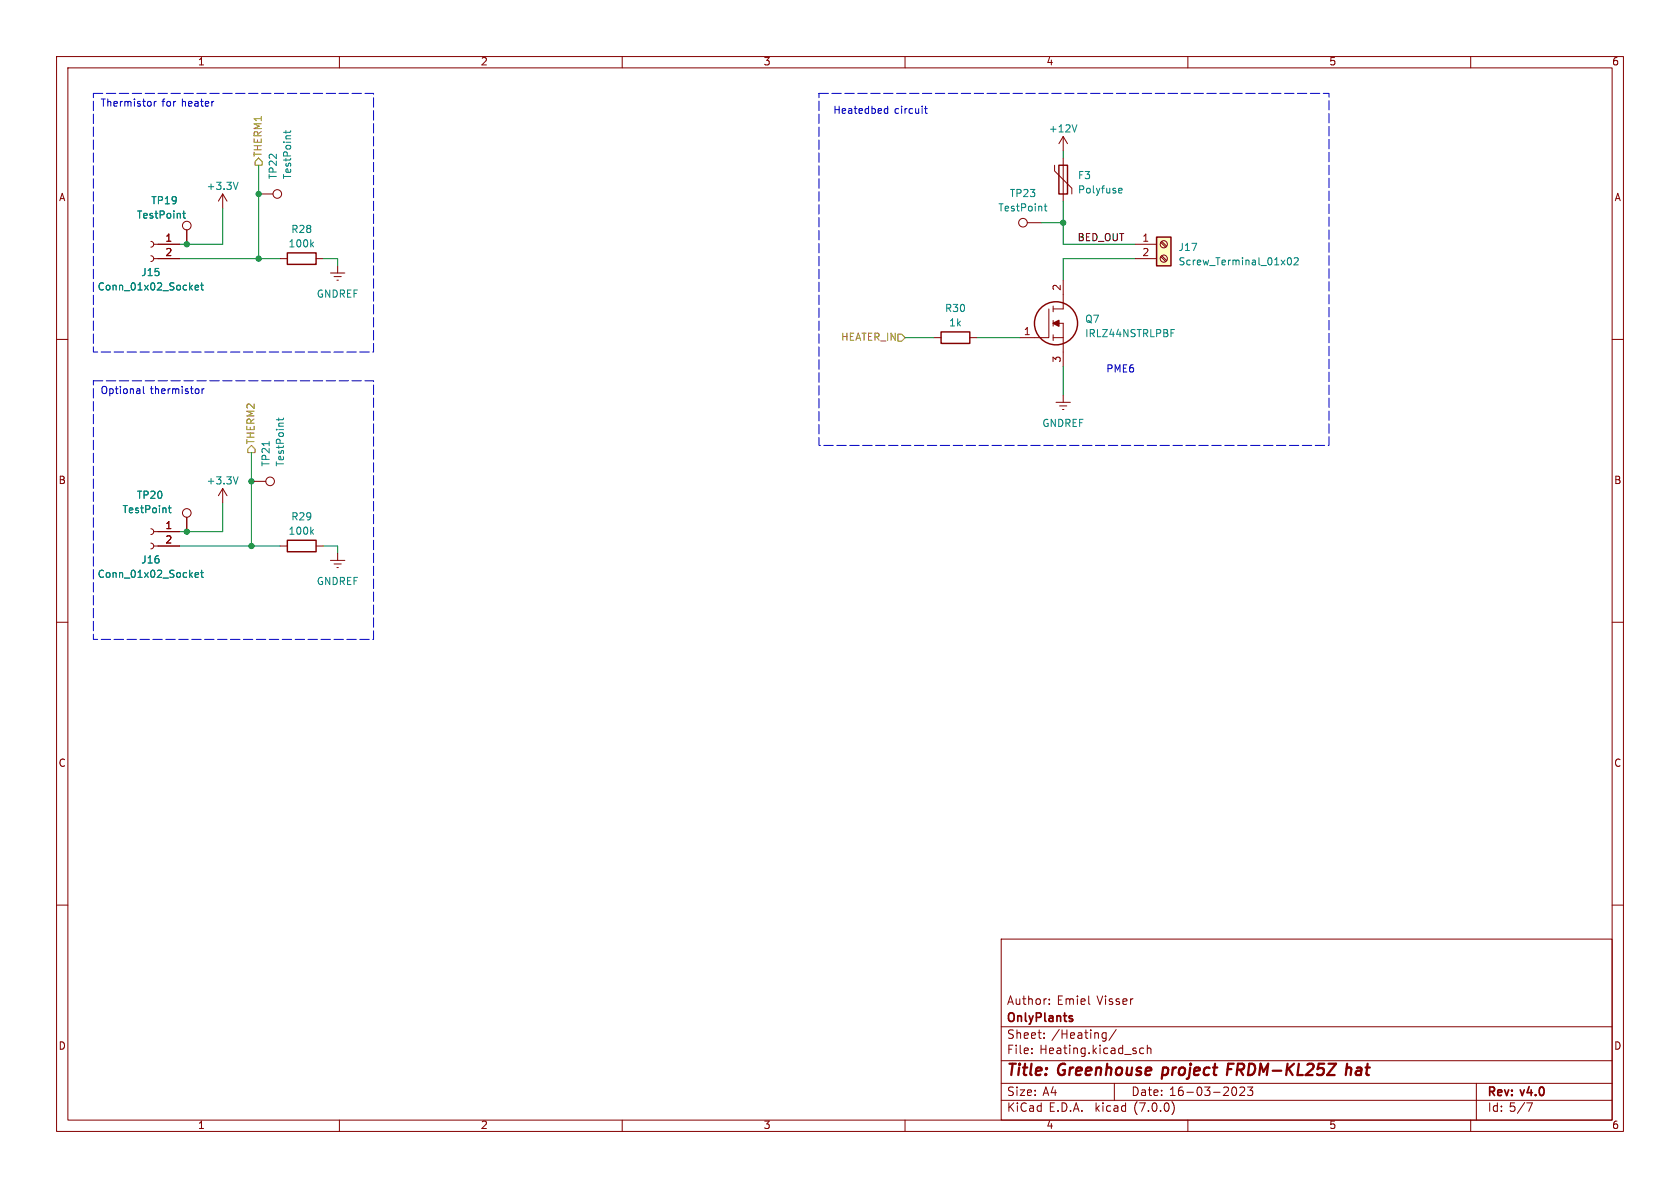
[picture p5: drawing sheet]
<svg xmlns="http://www.w3.org/2000/svg" width="297mm" height="210mm" viewBox="0 0 297 210" stroke-linecap="round" stroke-linejoin="round" font-family="sans-serif">
<g fill="none" stroke="#840000" stroke-width=".18">
<path d="M10 10h277v190h-277zM12 12h273v186h-273zM60 10v2M110 10v2M160 10v2M210 10v2M260 10v2M39.4 34.3v2.5M39.4 34.3l-.8 1.3M39.4 34.3l.7 1.3M45.7 34.3h2.6M181.6 39.4h2.5"/>
<path d="M186.4 29.2v1l3.1 3.1v1M188 24.1v2.6M188 27.9v7.7M188 24.1l-.8 1.3M188 24.1l.7 1.3M10 60h2M26.7 45.2l.3 .2 .2 .3-.2 .4-.3 .1M26.7 42.7l.3 .1 .2 .4-.2 .4-.3 .1M27.2 45.7h4.5M27.2 43.2h4.5M33 40.6v2.6M49.5 45.7h1.3"/>
<path d="M55.9 45.7h1.2M58.4 48.3h2.6M59.1 48.9h1.2M59.6 49.5h.2M59.7 47v1.3M165.1 59.7h1.3M171.4 59.7h1.3M185.4 54.6v5.1h-5.1M186.2 57.2h1.8v7.6M186.2 54.1v1M186.2 56.6v1.1M186.2 59.2v1"/>
<path d="M186.2 59.7h1.8M188 49.5v5.1h-1.8M200.7 45.7h3.8M200.7 43.2h3.8M205.2 45.4l.9 .8M205.2 42.8l.9 .9M205.4 45.2l.8 .9M205.4 42.7l.8 .8M285 60h2M186.7 71.1h2.5M187.3 71.8h1.3M187.8 72.4h.3"/>
<path d="M188 69.9v1.2M26.7 96l.3 .2 .2 .3-.2 .4-.3 .1M26.7 93.5l.3 .1 .2 .4-.2 .4-.3 .1M27.2 96.5h4.5M27.2 94h4.5M33 91.4v2.6M39.4 86.4l-.8 1.2M39.4 86.4v2.5M39.4 86.4l.7 1.2M44.4 85.1h2.6M49.5 96.5h1.3M55.9 96.5h1.2"/>
<path d="M58.4 99.1h2.6M59.1 99.7h1.2M59.7 97.8v1.3M10 110h2M59.6 100.3h.2M285 110h2M10 160h2M285 160h2M177 166h108v32h-108zM185.5 177.4v.2M185.5 176.6v.2M192.5 177.5l.2 .1"/>
<path d="M60 198v2M110 198v2M160 198v2M177 194.5h108M177 191.5h108M177 187.5h108M177 181.5h108M182.4 186.1v.2M182.4 185.3v.2M184.6 183.4v.2M184.6 182.6v.2M195 183.5h.5"/>
<path d="M195 182.6h.5M195.5 182.6v1.2l-.2 .3-.4-.1M197 191.5v3M197.3 182l-1.3 1.9M202.2 185.3h-.4l-.3 .2v.5l.1 .2h.6M202.8 185.4l.2-.1h.4l.1 1M202.8 184.8v1.5M207.2 194.8a1.74 1.74 0 0 1 0 2.2M210 198v2M218 192.2h.1a.81 .81 0 0 1 .6 .6 .81 .81 0 0 1-.3 .8h-.4M219.2 192.3l.6-.1 .2 .1v.3l-.9 1.1h.9M220.5 192.2h1l-.5 .5 .4 .2v.6l-.2 .2h-.4l-.3-.2"/>
<path d="M260 198v2M261 191.5v6.5M270.9 195l-.6 1.5"/>
<circle cx="33" cy="39.9" r=".76"/>
<circle cx="49" cy="34.3" r=".76"/>
<circle cx="180.8" cy="39.4" r=".76"/>
<circle cx="205.7" cy="43.2" r=".63"/>
<circle cx="205.7" cy="45.7" r=".63"/>
<circle cx="33" cy="90.7" r=".76"/>
<circle cx="47.8" cy="85.1" r=".76"/>
</g>
<path d="M217 189h.7M218.1 188h-1l-.2 2M238.1 188.9a.49 .49 0 0 1 .8 .1l-.1 1M238.2 188l-.3 2" fill="none" stroke="#840000" stroke-width=".4"/>
<path d="M189.4 179.6h.2M189.4 180.1l.2 .2-.2 .3" fill="none" stroke="#840000" stroke-width=".3"/>
<g fill="none" stroke="#008484" stroke-width=".18">
<path d="M32.3 37.7h.5M32.5 37.3v1.1l.3 .2M42.1 32.2l-.4 1.3M50.5 23.1v.5M51.4 23.1l-.2 .3h-1.1M184.6 36.5h.5M184.8 36v1.1l.3 .2M190.4 22.1l-.4 1.2M197.8 34.1h.5M197.8 33.3h.4l.2 .3-.6 .1M34.5 50.8l.6-.1-.1-.2-.3-.1-.2 .2 .1 .6h.4M35.5 50.4h.5"/>
<path d="M35.7 50v1.1l.3 .2M55.1 43.2l.3 .4M55.4 42.8l-.5 .5M207 58.9h.4M207 58.3h.6M227.8 45.6h.1a.68 .68 0 0 1 .4 .6 .68 .68 0 0 1-.4 .6 .84 .84 0 0 1-.1-1.2zM228.8 45.7l.5-.1 .2 .3-.8 .9h.8M49.3 73.9v.5M50.1 73.9l-.2 .3h-1M29.8 89.8h.4M29.9 89.4v1.1l.3 .1M42.1 84.3l-.4 1.3"/>
<path d="M55.1 94l.3 .4M55.4 93.6l-.5 .5M34.5 101.6l.6-.1-.1-.2-.3-.1-.2 .2 .1 .6h.4M35.5 101.2h.5M35.7 100.8v1.1l.3 .2"/>
</g>
<g fill="none" stroke="#840000" stroke-width=".25">
<path d="M187.2 29.2h1.5v5.1h-1.5zM50.8 44.7h5.1v2h-5.1zM166.4 58.7h5v2h-5zM204.5 41.9h2.5v5.1h-2.5zM50.8 95.5h5.1v2h-5.1z"/>
<circle cx="186.7" cy="57.1" r="3.8"/>
</g>
<path d="M204.5 41.9h2.5v5.1h-2.5z" fill="#ffffc2" stroke="#ffffc2" stroke-width=".18"/>
<path d="M186.2 57.2l1-.6v1.1z" fill="#840000" stroke="#840000" stroke-width=".25"/>
<path d="M45.7 27.9l.7 .7v.6h-1.3v-.6zM158.7 59.1h.7l.6 .6-.6 .6h-.7zM44.4 78.7l.7 .7v.6h-1.3v-.6z" fill="none" stroke="#848400" stroke-width=".18"/>
<path d="M27.3 17.9v.9M27.6 17.9l-.3 .3M156.5 20h.4M156.5 19.3h.4M156.9 18.8v1.2M163.4 19.2h.5M163.6 18.8v1.1l.3 .1M25.3 68.3v1.1l.2 .2M35.1 68.8l.1 .2-.1 .5M35.7 68.7v.9M36.1 68.7l-.4 .3" fill="none" stroke="#0000c2" stroke-width=".18"/>
<path d="M16.5 16.5h49.5v45.7h-49.5v-45.7M144.8 16.5h90.1v62.2h-90.1v-62.2M16.5 67.3h49.5v45.7h-49.5v-45.7" fill="none" stroke="#0000c2" stroke-width=".18" stroke-dasharray="1.7 .6"/>
<g fill="none" stroke="#008400" stroke-width=".18">
<path d="M39.4 36.8v6.4h-7.7M45.7 29.2v16.5M184.1 39.4h3.9M188 35.6v7.6h12.7M188 26.7v1.2M31.7 45.7h17.8M57.1 45.7h2.6v1.3M160 59.7h5.1M172.7 59.7h7.6M200.7 45.7h-12.7v3.8M188 64.8v5.1M31.7 96.5h17.8"/>
<path d="M39.4 88.9v5.1h-7.7M44.4 80v16.5M57.1 96.5h2.6v1.3"/>
</g>
<g fill="#008400" stroke="#008400" stroke-width=".18">
<circle cx="33" cy="43.2" r=".46"/>
<circle cx="45.7" cy="45.7" r=".46"/>
<circle cx="45.7" cy="34.3" r=".46"/>
<circle cx="44.4" cy="96.5" r=".46"/>
<circle cx="33" cy="94" r=".46"/>
<circle cx="44.4" cy="85.1" r=".46"/>
<circle cx="188" cy="39.4" r=".46"/>
</g>
<g font-size="2.8" fill="#840000">
<text x="178" y="190.8">Title:</text>
<text x="187.1" y="190.8">Greenhouse</text>
<text x="206.2" y="190.8">project</text>
<text x="218.2" y="190.8">FRDM-KL25Z</text>
<text x="239.8" y="190.8">hat</text>
</g>
<g font-size="2.1" fill="#840000">
<text x="178" y="177.9">Author:</text>
<text x="186.8" y="177.9">Emiel</text>
<text x="194" y="177.9">Visser</text>
<text x="178" y="183.9">Sheet:</text>
<text x="178" y="181.1">OnlyPlants</text>
<text x="185.9" y="183.9">/Heating/</text>
<text x="178" y="186.6">File:</text>
<text x="183.8" y="186.6">Heating.kicad_sch</text>
<text x="178" y="196.8">KiCad</text>
<text x="178" y="194">Size:</text>
<text x="184.3" y="194">A4</text>
<text x="185.4" y="196.8">E.D.A.</text>
<text x="193.7" y="196.8">kicad</text>
<text x="200" y="194">Date:</text>
<text x="200.6" y="196.8">(7.0.0)</text>
<text x="206.7" y="194">16-03-2023</text>
<text x="263" y="194.2">Rev:</text>
<text x="263" y="196.8">Id: 5/7</text>
<text x="269" y="194.2">v4.0</text>
</g>
<g font-size="1.8" fill="#840000">
<text x="35" y="11.8">1</text>
<text x="85" y="11.8">2</text>
<text x="135" y="11.8">3</text>
<text x="185" y="11.8">4</text>
<text x="235" y="11.8">5</text>
<text x="285" y="11.8">6</text>
<text x="10.4" y="35.8">A</text>
<text x="285.4" y="35.8">A</text>
<text x="29.2" y="42.9">1</text>
<text x="29.2" y="45.5">2</text>
<text x="201.9" y="42.9">1</text>
<text x="201.9" y="45.5">2</text>
<text x="187.7" y="51.5" transform="rotate(-90 187.7 51.5)">2</text>
<text x="180.9" y="59.4">1</text>
<text x="187.7" y="64.2" transform="rotate(-90 187.7 64.2)">3</text>
<text x="10.3" y="85.8">B</text>
<text x="285.3" y="85.8">B</text>
<text x="29.2" y="93.7">1</text>
<text x="29.2" y="96.3">2</text>
<text x="10.3" y="135.8">C</text>
<text x="285.3" y="135.8">C</text>
<text x="10.3" y="185.8">D</text>
<text x="285.3" y="185.8">D</text>
<text x="35" y="199.8">1</text>
<text x="85" y="199.8">2</text>
<text x="135" y="199.8">3</text>
<text x="185" y="199.8">4</text>
<text x="235" y="199.8">5</text>
<text x="285" y="199.8">6</text>
</g>
<g font-size="1.8" fill="#0000c2">
<text x="17.8" y="19.1">Thermistor</text>
<text x="28.6" y="19.1">for</text>
<text x="32.2" y="19.1">heater</text>
<text x="147.3" y="20.3">Heatedbed</text>
<text x="158.1" y="20.3">circuit</text>
<text x="17.8" y="69.9">Optional</text>
<text x="26.6" y="69.9">thermistor</text>
<text x="195.6" y="66">PME6</text>
</g>
<g font-size="1.8" fill="#008484">
<text x="185.4" y="23.7">+12V</text>
<text x="36.5" y="33.8">+3.3V</text>
<text x="49.2" y="31.7" transform="rotate(-90 49.2 31.7)">TP22</text>
<text x="51.8" y="31.7" transform="rotate(-90 51.8 31.7)">TestPoint</text>
<text x="178.5" y="35.1">TP23</text>
<text x="190.5" y="31.9">F3</text>
<text x="190.5" y="34.5">Polyfuse</text>
<text x="24.1" y="38.9">TestPoint</text>
<text x="26.7" y="36.4">TP19</text>
<text x="51.4" y="41.5">R28</text>
<text x="176.4" y="37.7">TestPoint</text>
<text x="50.9" y="44">100k</text>
<text x="208.3" y="44.6">J17</text>
<text x="208.3" y="47.2">Screw_Terminal_01x02</text>
<text x="17.2" y="51.6">Conn_01x02_Socket</text>
<text x="24.9" y="49.1">J15</text>
<text x="55.9" y="52.9">GNDREF</text>
<text x="167" y="55.4">R30</text>
<text x="167.7" y="58">1k</text>
<text x="191.8" y="57.3">Q7</text>
<text x="191.8" y="59.9">IRLZ44NSTRLPBF</text>
<text x="184.2" y="75.8">GNDREF</text>
<text x="47.9" y="82.5" transform="rotate(-90 47.9 82.5)">TP21</text>
<text x="50.5" y="82.5" transform="rotate(-90 50.5 82.5)">TestPoint</text>
<text x="24.1" y="88.5">TP20</text>
<text x="36.5" y="85.9">+3.3V</text>
<text x="21.6" y="91">TestPoint</text>
<text x="50.9" y="94.8">100k</text>
<text x="51.4" y="92.3">R29</text>
<text x="24.9" y="99.9">J16</text>
<text x="17.2" y="102.4">Conn_01x02_Socket</text>
<text x="55.9" y="103.7">GNDREF</text>
</g>
<g font-size="1.8" fill="#848400">
<text x="46.5" y="27.7" transform="rotate(-90 46.5 27.7)">THERM1</text>
<text x="148.6" y="60.5">HEATER_IN</text>
<text x="45.3" y="78.5" transform="rotate(-90 45.3 78.5)">THERM2</text>
</g>
<text font-size="1.8" x="190.5" y="42.8">BED_OUT</text>
</svg>
